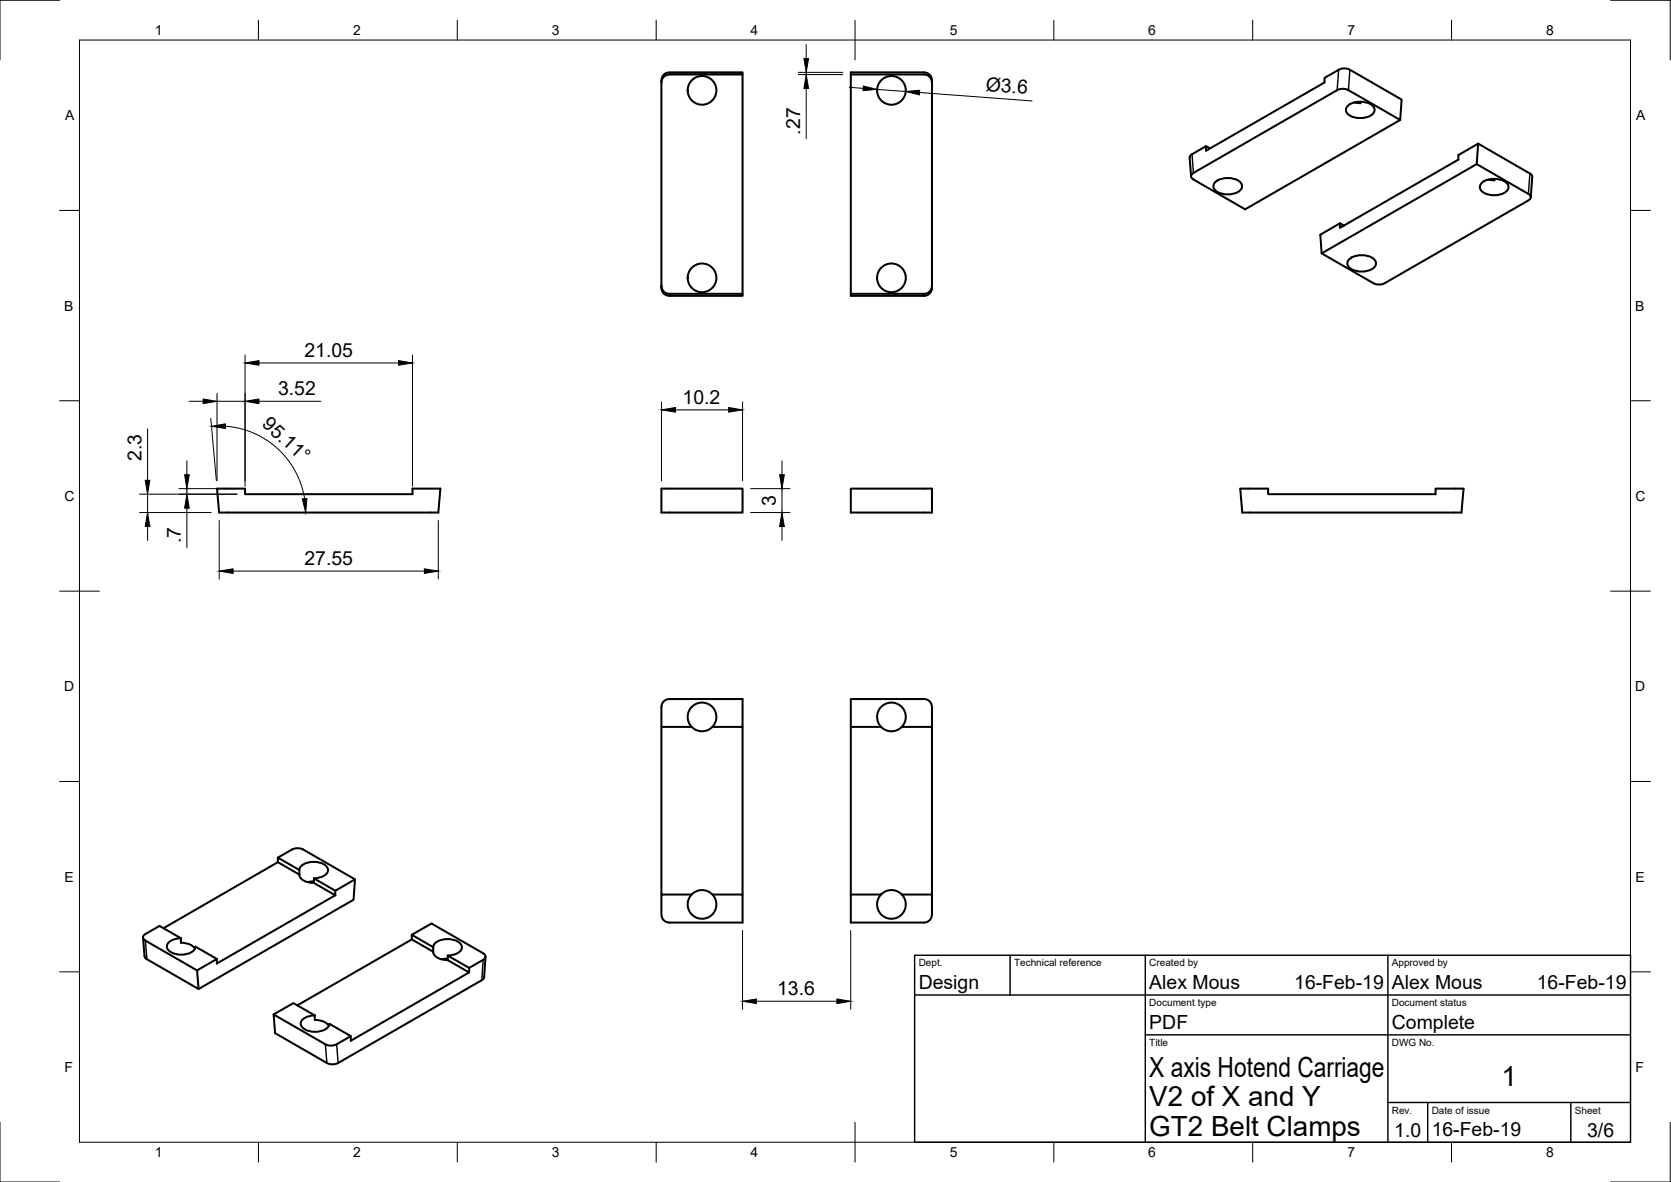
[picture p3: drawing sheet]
<svg xmlns="http://www.w3.org/2000/svg" width="420mm" height="297mm" viewBox="0 0 420 297" stroke-linecap="round" stroke-linejoin="round" font-family="sans-serif">
<!-- layer: Visible -->
<g fill="none" stroke="#000" stroke-width=".51">
<path d="M186.7 18.7v55.1M213.9 18.7h18.4a2.04 2.04 0 0 1 2 2M166.3 20.7a2.09 2.09 0 0 1 2-2.5h18.4v.5h-18.4a2.02 2.02 0 0 0-2 2v51.1M304.2 37.3l-.9-.6-3.6 2.1-.5 .5 .3 5M339 26.5a5.1 5.1 0 0 1 6.4 .4 1.73 1.73 0 0 1-1.4 2.4 5.1 5.1 0 0 1-5.4-1 1.34 1.34 0 0 1 .4-1.8zM340.5 25.7l1.6 .2M342.1 25.6v.3M352.1 30.1l-39 22.5-13-7.5a.86 .86 0 0 1-.6-.8 .86 .86 0 0 1 .6-.8l36.1-20.8a3.1 3.1 0 0 1 2.8 0l13.1 7.4 .3-5.1-13-7.5a3.1 3.1 0 0 0-2.8 0l-3.6 2.1v1.1l-29.7 17.2v-1.2M371.7 36.1l-5 2.9v1.1l-29.8 17.2v-1.2l1 .6M305.6 45.7a5.1 5.1 0 0 1 6.5 .4 1.73 1.73 0 0 1-1.4 2.4 5.1 5.1 0 0 1-5.4-1 1.34 1.34 0 0 1 .3-1.8zM371.3 41.2l.4-5.1 13.4 7.8 .2 .6-.4 5.1M371.3 41.2l13 7.5a.85 .85 0 0 1 .6 .8 .85 .85 0 0 1-.6 .9l-36.1 20.8a3.1 3.1 0 0 1-2.9 0l-13-7.5-.3-4.7 4.9-2.9"/>
<path d="M371.3 41.2l-39 22.5M372.6 45.9a5.1 5.1 0 0 1 6.5 .4 1.73 1.73 0 0 1-1.4 2.4 5.1 5.1 0 0 1-5.4-1 1.34 1.34 0 0 1 .3-1.8zM375.8 44.9v.4l-1.6-.2M166.3 71.8a2.09 2.09 0 0 0 2 2.5h18.4v-.5M166.3 71.8a2 2 0 0 0 2 2h18.4M234.3 71.8a2 2 0 0 1-2 2h-18.4v.5h18.4a2.02 2.02 0 0 0 2-2v-52.1a2 2 0 0 0-2-2h-18.4v55.6M339.3 65.1a5.1 5.1 0 0 1 6.5 .4 1.73 1.73 0 0 1-1.4 2.4 5.1 5.1 0 0 1-5.4-1 1.34 1.34 0 0 1 .3-1.8zM54.6 122.8h7v1.4h42.1v-1.4h7l-.5 6h-55.1zM166.3 122.8h20.4v6h-20.4zM213.9 122.8h20.4v6h-20.4zM311.8 122.8h7.1v1.4h42.1v-1.4h7l-.5 6h-55.1zM166.3 182.7v42.1"/>
<path d="M173.9 182.7a3.6 3.6 0 0 1 .1-5.1 3.6 3.6 0 0 1 5.1 0 3.6 3.6 0 0 1 0 5.1M173.9 182.7h-7.6v-5a2 2 0 0 1 2-2h18.4v7h-7.6M179.1 182.7a3.6 3.6 0 0 1-5.2 0M186.7 182.7v42.1M213.9 182.7h7.6M221.5 182.7a3.6 3.6 0 0 1 .1-5.1 3.6 3.6 0 0 1 5.1 0 3.6 3.6 0 0 1 0 5.1M226.7 182.7h7.6v-5a2.02 2.02 0 0 0-2-2h-18.4v49.1M226.7 182.7a3.6 3.6 0 0 1-5.2 0M234.3 182.7v42.1M69.9 216.7l-28.8 16.6M69.9 216.7l5.4 3.1M69.9 215.5v1.2"/>
<path d="M75.3 218.6l-5.4-3.1 3.5-2a3.1 3.1 0 0 1 2.8 0l13.1 7.5-.4 5.1-39 22.4M75.3 218.6v1.2M75.3 219.8a3.2 3.2 0 0 0 3.6 2.1M75.3 218.6a2.8 2.8 0 0 1 2.8-2 4.3 4.3 0 0 1 4.3 1.6 1.97 1.97 0 0 1-1.9 2.3l-1.6 .2M36 235.6l.3 4.7 .4 .6 13.2 7.6-.3-4.6-13-7.5a.87 .87 0 0 1-.6-.9 .87 .87 0 0 1 .6-.8l3.5-2 5.4 3.1M45.5 235.8v1.1l1.9 .3a2.73 2.73 0 0 1 1.6 1.2M45.5 235.8a3.7 3.7 0 0 0-3.5 1.6 2 2 0 0 0 2 2.3 4.6 4.6 0 0 0 5.1-1.3l.1-.5M49.1 237.9l5.4 3.1M78.9 220.7l5.4 3.1 5-2.8M78.9 221.9l5.4 3.1M78.9 220.7v1.2M78.9 221.5l-1.5 .2"/>
<path d="M84.3 225l-29.8 17.1v-1.1l-4.9 2.9M84.3 223.8v1.2M103.5 234.9l5-2.8 13 7.5a.86 .86 0 0 1 .6 .8 .86 .86 0 0 1-.6 .8l-3.5 2v1.2M103.5 236.1l-28.7 16.6M108.9 238l-5.4-3.1v1.2l5.4 3.1M108.9 238v1.2M108.9 239.2a3.2 3.2 0 0 0 3.7 2.1M108.9 238a2.8 2.8 0 0 1 2.8-2 4.3 4.3 0 0 1 4.3 1.6 1.97 1.97 0 0 1-1.8 2.3l-1.6 .2M173.9 224.8a3.6 3.6 0 0 0 .1 5.1 3.6 3.6 0 0 0 5.1 0 3.6 3.6 0 0 0 0-5.1M173.9 224.8h-7.6v5a2 2 0 0 0 2 2h18.4v-7h-7.6M179.1 224.8a3.6 3.6 0 0 0-5.2 0M221.5 224.8h-7.6v7h18.4a2 2 0 0 0 2-2v-5h-7.6"/>
<path d="M221.5 224.8a3.6 3.6 0 0 0 .1 5.1 3.6 3.6 0 0 0 5.1 0 3.6 3.6 0 0 0 0-5.1M226.7 224.8a3.6 3.6 0 0 0-5.2 0M68.8 254.9l5-2.8 5.3 3.1M79.1 255.2l.1 1.1 1.9 .3a2.73 2.73 0 0 1 1.6 1.2M112.6 241.3l5.4 3.1-29.8 17.1v-1.1M112.6 240.1l5.4 3.1M112.6 240.1v1.2M112.6 240.9l-1.6 .2M122.1 240.4l-.4 5.1-.3 .7-36.4 20.9a3.1 3.1 0 0 1-2.8 0l-13-7.5-.4-4.7 13 7.5a3.1 3.1 0 0 0 2.8 0l3.6-2-5.4-3.1a2.82 2.82 0 0 1-2.8 1.9 4.3 4.3 0 0 1-4.3-1.5 1.97 1.97 0 0 1 1.9-2.3l1.6-.2"/>
<circle cx="176.5" cy="22.7" r="3.6"/>
<circle cx="224.1" cy="22.7" r="3.6"/>
<circle cx="176.5" cy="69.8" r="3.6"/>
<circle cx="224.1" cy="69.8" r="3.6"/>
</g>
<!-- layer: Visible Narrow -->
<path d="M336.6 17.5l-.4 5.2M339.4 17.5l-.4 5.2M299.7 38.8l.4 4.7M384.7 43.6l-.4 5.1M36.6 236.4l.3 4.7M121.5 241.2l-.4 5.1M81.8 262.4l.4 4.7M84.6 262.4l.4 4.7" fill="none" stroke="#000" stroke-width=".36"/>
<!-- layer: Border -->
<g fill="none" stroke="#000" stroke-width=".25">
<path d="M15 .1h-15v15M20 10.1h390v276.9h-390zM65 5.1v5M115 5.1v5M165 5.1v5M215 5.1v10M265 5.1v5M315 5.1v5M365 5.1v5M405 .1h15v15M15 52.9h5M410 52.9h5"/>
<path d="M15 100.7h5M410 100.7h5M15 148.6h10M405 148.6h10M15 196.4h5M410 196.4h5M15 244.2h5M410 244.2h5M0 282.1v14.9h15M65 287v5M115 287v5M165 287v5"/>
<path d="M215 282.1v9.9M265 287v5M315 287v5M365 287v5M420 282.1v14.9h-15"/>
</g>
<!-- layer: TitleBlock -->
<path d="M230 240.1h180v46.9h-180zM230 250h180M254 240.1v9.9M288 240.1v46.9M349 240.1v46.9M288 260.1h122M349 277.1h61M359 277.1v9.9M395 277.1v9.9" fill="none" stroke="#000" stroke-width=".36"/>
<!-- layer: Dimensions -->
<g fill="none" stroke="#000" stroke-width=".25">
<path d="M200.7 18.7h11.2M200.7 18.2h11.2M202.7 11.2v3.5M202.7 18.2v.5M202.7 22.2v12.7M213.6 21.9l3.4 .3M220.5 22.5l7.2 .5M231.2 23.2l28.3 2.2M54.6 98.9v21.9M61.6 89.2v33M65.1 91.2h35.1M103.7 89.2v33"/>
<path d="M37.1 107.8v12.9M47 115.8v3.5M47.6 100.8h3.5M53 105.1l1.4 15.7M54.6 100.8h7M56.7 107.1a21.7 21.7 0 0 1 19.9 18.2M65.1 100.8h15.6M166.3 101v19.8M169.8 103h13.4M186.7 101v19.8M196.6 115.8v3.5M35.1 124.2h24.5"/>
<path d="M35.1 128.8h18M37.1 124.2v4.6M37.1 132.3v3.5M45 122.8h14.6M47 122.8v1.4M47 127.7v9.9M55.1 130.8v14.7M110.2 130.8v14.7M188.7 122.8h9.9M188.7 128.8h9.9M196.6 122.8v6M196.6 132.3v3.5"/>
<path d="M58.6 143.5h48.1M186.7 233.8v19.8M213.9 233.8v19.8M190.2 251.6h20.2"/>
</g>
<g fill="#000" stroke="#000" stroke-width=".25">
<path d="M202.1 14.7h1.2l-.6 3.5zM202.7 18.7l.6 3.5h-1.2zM217.1 21.6l3.4 .9-3.5 .3zM227.7 23l3.5-.3v1.1zM61.6 91.2l3.5-.6v1.2zM100.2 90.6l3.5 .6-3.5 .6zM46.4 119.3h1.2l-.6 3.5zM51.1 100.3l3.5 .5-3.5 .6zM53.2 107.1l3.5-.6v1.2zM61.6 100.8l3.5-.5v1.1zM166.3 103l3.5-.6v1.2zM183.2 102.4l3.5 .6-3.5 .6z"/>
<path d="M196 119.3h1.2l-.6 3.5zM37.1 128.8l.6 3.5h-1.2zM36.5 120.7h1.2l-.6 3.5zM47 124.2l.6 3.5h-1.2zM76 125.4l1.2-.1-.3 3.5zM196.6 128.8l.6 3.5h-1.2zM55.1 143.5l3.5-.6v1.2zM106.7 142.9l3.5 .6-3.5 .6zM186.7 251.6l3.5-.6v1.2zM210.4 251l3.5 .6-3.5 .6z"/>
</g>
<g font-size="7">
<text x="289" y="270.6">X axis Hotend Carriage</text>
<text x="377.5" y="273">1</text>
<text x="289" y="278.1">V2 of X and Y</text>
<text x="289" y="285.5">GT2 Belt Clamps</text>
</g>
<g font-size="4.9">
<text x="247.8" y="22.8" transform="rotate(4 247.8 22.8)">Ø3.6</text>
<text x="201.2" y="33.8" transform="rotate(-90 201.2 33.8)">.27</text>
<text x="76.6" y="89.6">21.05</text>
<text x="69.9" y="99.3">3.52</text>
<text x="171.6" y="101.4">10.2</text>
<text x="65.7" y="106.9" transform="rotate(42 65.7 106.9)">95.11°</text>
<text x="35.5" y="115.9" transform="rotate(-90 35.5 115.9)">2.3</text>
<text x="195.1" y="127.2" transform="rotate(-90 195.1 127.2)">3</text>
<text x="45.5" y="136.6" transform="rotate(-90 45.5 136.6)">.7</text>
<text x="76.6" y="142">27.55</text>
<text x="195.4" y="250.1">13.6</text>
<text x="231" y="248.5">Design</text>
<text x="289" y="248.5">Alex Mous</text>
<text x="325.4" y="248.5">16-Feb-19</text>
<text x="350" y="248.5">Alex Mous</text>
<text x="386.4" y="248.5">16-Feb-19</text>
<text x="289" y="258.6">PDF</text>
<text x="350" y="258.6">Complete</text>
<text x="350.6" y="285.7">1.0</text>
<text x="360" y="285.5">16-Feb-19</text>
<text x="399.1" y="285.7">3/6</text>
</g>
<g font-size="3.5">
<text x="39" y="8.8">1</text>
<text x="88.8" y="8.8">2</text>
<text x="138.8" y="8.8">3</text>
<text x="188.7" y="8.8">4</text>
<text x="238.8" y="8.8">5</text>
<text x="288.7" y="8.8">6</text>
<text x="338.8" y="8.8">7</text>
<text x="388.8" y="8.8">8</text>
<text x="16.4" y="30.2">A</text>
<text x="411.4" y="30.2">A</text>
<text x="16.2" y="78">B</text>
<text x="411.2" y="78">B</text>
<text x="16.2" y="125.9">C</text>
<text x="411.2" y="125.9">C</text>
<text x="16.2" y="173.7">D</text>
<text x="411.2" y="173.7">D</text>
<text x="16.2" y="221.6">E</text>
<text x="411.2" y="221.6">E</text>
<text x="16.2" y="269.4">F</text>
<text x="411.2" y="269.4">F</text>
<text x="39" y="290.8">1</text>
<text x="88.8" y="290.8">2</text>
<text x="138.8" y="290.8">3</text>
<text x="188.7" y="290.8">4</text>
<text x="238.8" y="290.8">5</text>
<text x="288.7" y="290.8">6</text>
<text x="338.8" y="290.8">7</text>
<text x="388.8" y="290.8">8</text>
</g>
<g font-size="2.5">
<text x="231" y="242.9">Dept.</text>
<text x="255" y="242.9">Technical reference</text>
<text x="289" y="242.9">Created by</text>
<text x="350" y="242.9">Approved by</text>
<text x="289" y="252.8">Document type</text>
<text x="350" y="252.8">Document status</text>
<text x="289" y="262.9">Title</text>
<text x="350" y="262.9">DWG No.</text>
<text x="350" y="279.9">Rev.</text>
<text x="360" y="279.9">Date of issue</text>
<text x="396" y="279.9">Sheet</text>
</g>
</svg>
